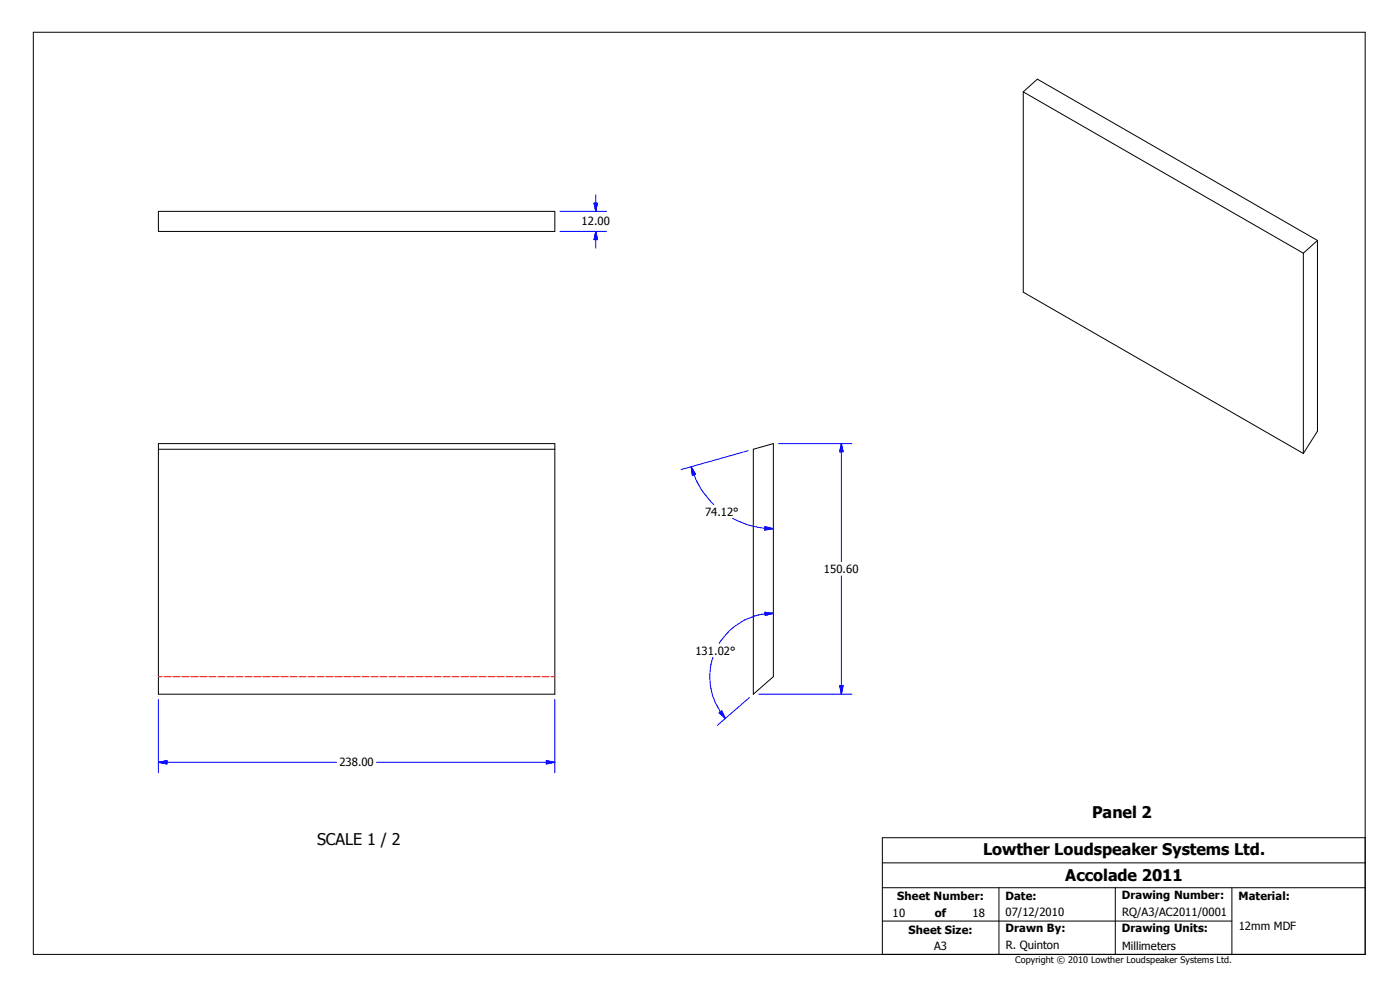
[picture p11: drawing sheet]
<svg xmlns="http://www.w3.org/2000/svg" width="420mm" height="297mm" viewBox="0 0 420 297" stroke-linecap="round" stroke-linejoin="round" font-family="sans-serif">
<g fill="none" stroke="#000" stroke-width=".3">
<path d="M10 9.7h399.4v276.3h-399.4zM306.8 27.5l84 48.4M306.8 27.5v60.1l84 48.3M306.8 27.5l4.3-3.8 84 48.4M47.5 63.3h118.9v6.1h-118.9zM390.8 75.9v60M395.1 72.1l-4.3 3.8M395.1 72.1v57.1l-4.3 6.7M47.5 132.9h118.9v75.1h-118.9zM47.5 134.6h118.9M225.9 134.6l6-1.7v69.9l-6 5.2zM264.6 258.6h144.8"/>
<path d="M409.4 251.1h-144.8v34.9M264.6 276h104.8M264.6 266h144.8M299.6 266v20M334.4 266v20M369.4 266v20"/>
</g>
<g fill="none" stroke="#f00" stroke-width=".3">
<path d="M47.5 202.8h1.1M49.2 202.8h2.1M51.8 202.8h2.2M54.5 202.8h2.2M57.2 202.8h2.2M59.9 202.8h2.2M62.7 202.8h2.1M65.4 202.8h2.1M68.1 202.8h2.1M70.8 202.8h2.1M73.5 202.8h2.1M76.1 202.8h2.2"/>
<path d="M78.8 202.8h2.2M81.5 202.8h2.2M84.2 202.8h2.2M87 202.8h2.2M89.7 202.8h2.1M92.4 202.8h2.1M95.1 202.8h2.1M97.7 202.8h2.2M100.4 202.8h2.2M103.1 202.8h2.2M105.8 202.8h2.2M108.5 202.8h2.2"/>
<path d="M111.3 202.8h2.2M114 202.8h2.1M116.7 202.8h2.1M119.4 202.8h2.1M122.1 202.8h2.1M124.7 202.8h2.2M127.4 202.8h2.2M130.1 202.8h2.2M132.8 202.8h2.2M135.6 202.8h2.1M138.3 202.8h2.2M141 202.8h2.1"/>
<path d="M143.7 202.8h2.1M146.4 202.8h2.1M149 202.8h2.2M151.7 202.8h2.2M154.4 202.8h2.2M157.1 202.8h2.2M159.9 202.8h2.1M162.6 202.8h2.1M165.3 202.8h1.1"/>
</g>
<g fill="none" stroke="#00f" stroke-width=".3">
<path d="M178.6 58.3v5M167.9 63.3h14M167.9 69.4h14M178.1 60.9h1.1l-.6 2.4zM178.6 69.4v5M178.6 69.4l.6 2.4h-1.1zM207.3 139.9a26.5 26.5 0 0 0 6.7 11.3M207.3 139.9l1.2 2.2-.9 .3zM224.4 135.1l-20.2 5.6M233.5 132.9h21.9M252.3 132.9v35.4M252.3 132.9l.5 2.5h-1z"/>
<path d="M219.7 155.4l1 .5a25.2 25.2 0 0 0 11.2 2.5M229.4 157.8l2.5 .6-2.5 .4zM252.3 172.6v35.4M213.8 197a18.9 18.9 0 0 0 3.7 18.3M229.4 183.5l2.5 .3-2.5 .6zM231.9 183.8a18.9 18.9 0 0 0-16.3 9M47.5 209.6v22M166.4 209.6v22M215.6 213.6l.8-.6 1.1 2.3zM224.7 209.1l-9.6 8.3M227.5 208h27.9M251.8 205.5h1l-.5 2.5z"/>
<path d="M47.5 228.4h53.4M47.5 228.4l2.5-.5v1.1zM112.9 228.4h53.5M163.8 227.9l2.6 .5-2.6 .6z"/>
</g>
<g fill="#00f" stroke="#00f" stroke-width=".3">
<path d="M47.5 228.4l2.5-.5v1.1z" fill-rule="evenodd"/>
<path d="M163.8 227.9l2.6 .5-2.6 .6z" fill-rule="evenodd"/>
<path d="M251.8 205.5h1l-.5 2.5z" fill-rule="evenodd"/>
<path d="M252.3 132.9l.5 2.5h-1z" fill-rule="evenodd"/>
<path d="M207.3 139.9l1.2 2.2-.9 .3z" fill-rule="evenodd"/>
<path d="M229.4 157.8l2.5 .6-2.5 .4z" fill-rule="evenodd"/>
<path d="M215.6 213.6l.8-.6 1.1 2.3z" fill-rule="evenodd"/>
<path d="M229.4 183.5l2.5 .3-2.5 .6z" fill-rule="evenodd"/>
<path d="M178.6 69.4l.6 2.4h-1.1z" fill-rule="evenodd"/>
<path d="M178.1 60.9h1.1l-.6 2.4z" fill-rule="evenodd"/>
</g>
<g font-size="4.8">
<text x="327.5" y="245.2">Panel 2</text>
<text x="95.1" y="253.3">SCALE 1 / 2</text>
<text x="294.8" y="256.2">Lowther Loudspeaker Systems Ltd.</text>
<text x="319.4" y="264.1">Accolade 2011</text>
</g>
<g font-size="3.4">
<text x="174.4" y="67.6">12.00</text>
<text x="211.4" y="154.5">74.12°</text>
<text x="247.1" y="171.7">150.60</text>
<text x="208.5" y="196.2">131.02°</text>
<text x="101.8" y="229.6">238.00</text>
<text x="269.1" y="269.8">Sheet Number:</text>
<text x="301.5" y="269.8">Date:</text>
<text x="336.4" y="269.5">Drawing Number:</text>
<text x="371.3" y="269.8">Material:</text>
<text x="267.6" y="274.8">10</text>
<text x="280.3" y="274.8">of</text>
<text x="291.6" y="274.8">18</text>
<text x="301.5" y="274.6">07/12/2010</text>
<text x="336.5" y="274.5">RQ/A3/AC2011/0001</text>
<text x="272.5" y="279.8">Sheet Size:</text>
<text x="301.5" y="279.4">Drawn By:</text>
<text x="336.4" y="279.4">Drawing Units:</text>
<text x="371.4" y="278.8">12mm MDF</text>
<text x="280.1" y="284.7">A3</text>
<text x="301.6" y="284.5">R. Quinton</text>
<text x="336.5" y="284.7">Millimeters</text>
</g>
<text font-size="2.7" x="304.4" y="288.6">Copyright © 2010 Lowther Loudspeaker Systems Ltd.</text>
</svg>
